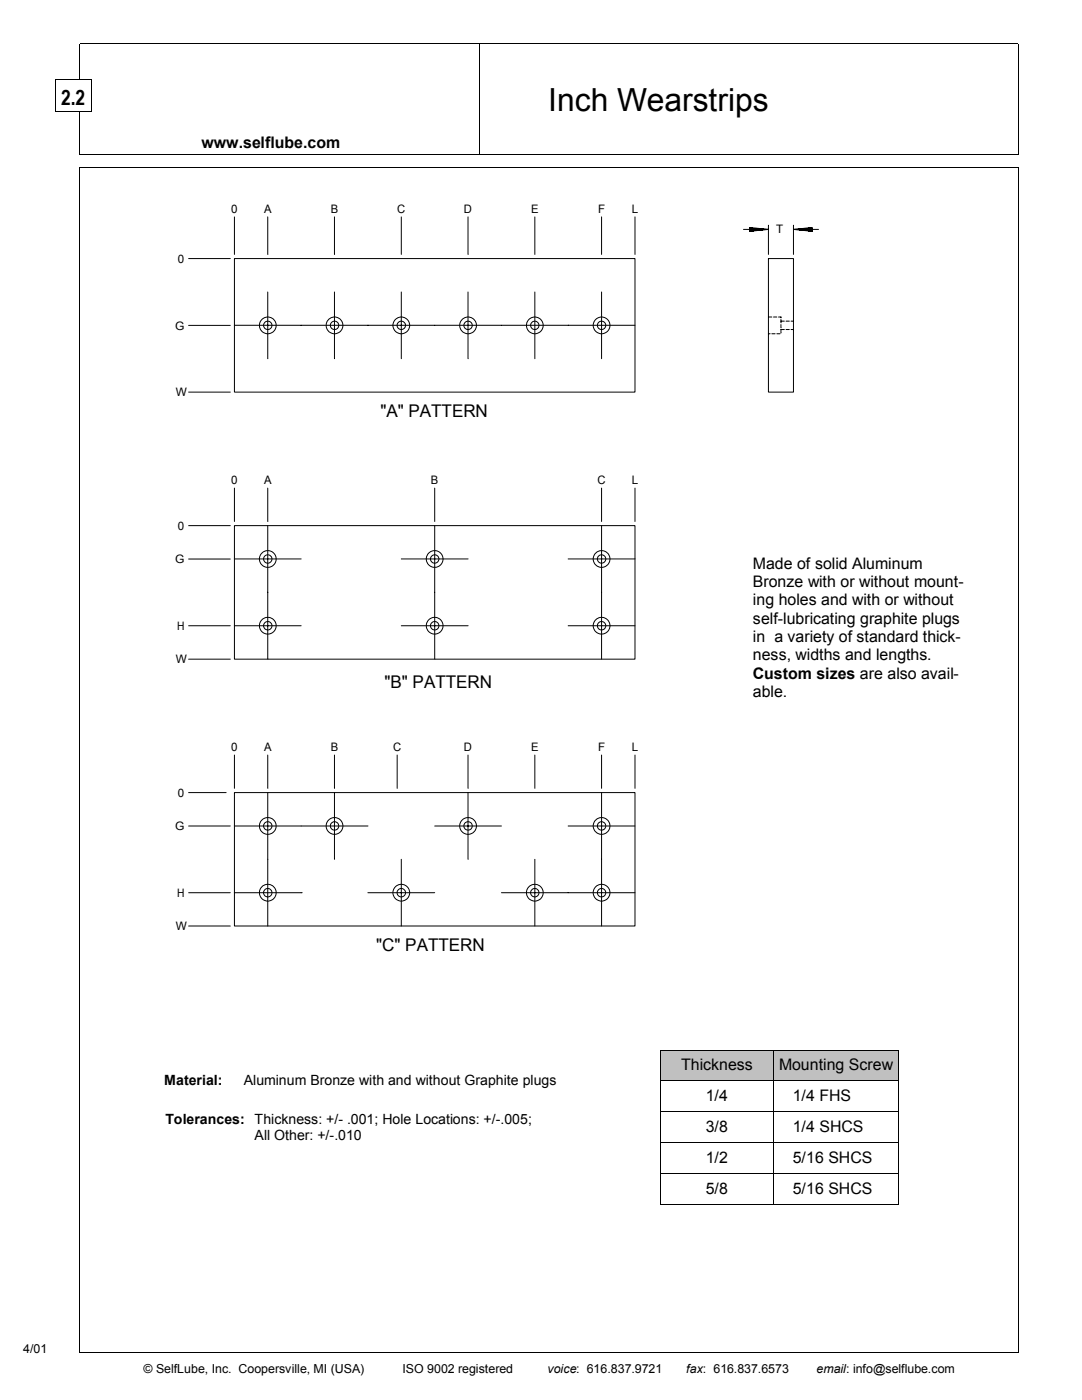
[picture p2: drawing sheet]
<svg xmlns="http://www.w3.org/2000/svg" width="216mm" height="279mm" viewBox="0 0 216 279" stroke-linecap="round" stroke-linejoin="round" font-family="sans-serif">
<path d="M15.9 8.7h187.3M15.9 8.8v22M95.6 8.8v22M203.2 8.8v22M15.9 30.9h187.3" fill="none" stroke="#000" stroke-width=".2"/>
<g fill="#fff">
<path d="M27.9 25.4h52.3v4.1h-52.3z"/>
<path d="M15.9 269.9h187.3v6.3h-187.3z"/>
<path d="M3.6 266.7h7.1v4h-7.1z"/>
</g>
<path d="M15.9 33.4h187.3M15.9 33.3v236.6M203.2 33.3v236.6M15.9 269.9h187.3" fill="none" stroke="#000" stroke-width=".2"/>
<path d="M31.7 212.7h85v7.2h-85z" fill="#fff"/>
<g fill="none" stroke="#000" stroke-width=".2">
<path d="M37.6 51.6h8.4M46.8 51.6h79.9v26.7h-79.9zM46.8 43.3v7.5M53.4 58.3v13.3M53.4 43.3v7.5M66.7 58.3l.1 13.3M66.7 43.3l.1 7.5M80.1 43.3v7.5M80.1 58.3v13.3M93.4 58.3v13.3M93.4 43.3v7.5M106.7 43.3v7.5"/>
<path d="M106.7 58.3v13.3M120 43.3v7.5M120 58.3v13.3M126.7 43.3v7.5M148.4 45.8h5M149.6 45.4l3.7 .4-3.7 .4zM149.6 45.6l2.4 .1M149.6 45.7h2.8M149.6 45.7l3.4 .1M152 45.9l-2.4 .1M152.4 45.9h-2.8M153 45.8l-3.4 .1"/>
<path d="M153.3 51.6h5v26.7h-5zM153.4 45l-.1 5.8M158.3 45.8l3.8-.4v.8zM158.3 45v5.8M158.6 45.8h3.5M159.3 45.9h2.8M159.3 45.7h2.8M159.7 45.9h2.4M159.7 45.7h2.4M162.1 45.8h-3.8h5M37.6 64.9h8.4M37.6 78.3h8.4"/>
<path d="M46.8 64.9h79.9M153.3 63.3h.7M153.4 66.6h.3M154 66.6h.7M154.3 63.3h.7M155 66.6h.7M155.3 63.3h.5l.1 .1M155.8 63.8l.1 .6M155.8 64.8l.1 .6M155.8 64.1h.7M156.5 65.8h-.7l.1 .6M156.8 64.1h.7"/>
<path d="M156.8 65.8h.7M157.8 64.1h.5M157.8 65.8h.5M46.8 97.4v6.7M53.4 97.4v6.7M86.7 97.4v6.7M120 97.4v6.7M126.7 97.4v6.7M37.6 104.9h8.4M37.6 111.6h8.4M46.8 111.5h13.3M46.8 104.9h79.9v26.7h-79.9z"/>
<path d="M53.4 104.9v26.6M80.1 111.5h13.3M86.7 104.9v26.6M113.4 111.5h13.3M120 104.9v26.6M37.6 124.9h8.4M37.6 131.6h8.4M46.8 124.9h13.3M80.1 124.9h13.3M113.4 124.9h13.3M37.6 158.2h7.5M46.8 158.2h79.9v26.6h-79.9z"/>
<path d="M46.8 150.7v6.6M53.4 158.2v26.6M53.4 150.7v6.6M66.7 158.2l.1 13.3M66.7 150.7l.1 6.6M79.2 150.7v6.6M93.4 158.2v13.3M93.4 150.7v6.6M106.7 150.7v6.6M120 150.7v6.6M120 158.2v26.6M126.7 150.7v6.6"/>
<path d="M37.6 164.8h8.4M37.6 178.2h8.4M46.8 164.8h26.6M46.8 178.2h13.3M60.1 178.2h.1M73.4 178.2h13.3M80.1 171.5v13.3M86.7 164.8h13.4M100.1 178.2h26.6M106.7 171.5v13.3M113.4 164.8h13.3M37.6 184.8h8.4"/>
<circle cx="53.4" cy="64.9" r=".84"/>
<circle cx="53.4" cy="64.9" r="1.67"/>
<circle cx="66.7" cy="64.9" r="1.67"/>
<circle cx="66.8" cy="64.9" r=".84"/>
<circle cx="80.1" cy="64.9" r="1.67"/>
<circle cx="80.1" cy="64.9" r=".83"/>
<circle cx="93.4" cy="64.9" r=".84"/>
<circle cx="93.4" cy="64.9" r="1.66"/>
<circle cx="106.7" cy="64.9" r="1.67"/>
<circle cx="106.7" cy="64.9" r=".84"/>
<circle cx="120" cy="64.9" r="1.67"/>
<circle cx="120" cy="64.9" r=".84"/>
<circle cx="53.4" cy="111.6" r=".84"/>
<circle cx="53.4" cy="111.6" r="1.67"/>
<circle cx="86.7" cy="111.6" r="1.67"/>
<circle cx="86.7" cy="111.6" r=".84"/>
<circle cx="120" cy="111.6" r=".83"/>
<circle cx="120" cy="111.6" r="1.68"/>
<circle cx="53.4" cy="124.9" r=".84"/>
<circle cx="53.4" cy="124.9" r="1.67"/>
<circle cx="86.7" cy="124.9" r="1.67"/>
<circle cx="86.7" cy="124.9" r=".84"/>
<circle cx="120" cy="124.9" r="1.67"/>
<circle cx="120" cy="124.9" r=".84"/>
<circle cx="53.4" cy="178.2" r=".84"/>
<circle cx="53.4" cy="164.8" r=".84"/>
<circle cx="53.4" cy="178.2" r="1.67"/>
<circle cx="53.4" cy="164.8" r="1.67"/>
<circle cx="66.8" cy="164.8" r="1.67"/>
<circle cx="66.8" cy="164.8" r=".83"/>
<circle cx="80.1" cy="178.2" r="1.67"/>
<circle cx="80.1" cy="178.2" r=".84"/>
<circle cx="93.4" cy="164.8" r=".83"/>
<circle cx="93.4" cy="164.8" r="1.67"/>
<circle cx="106.7" cy="178.2" r="1.67"/>
<circle cx="106.7" cy="178.2" r=".84"/>
<circle cx="120" cy="178.2" r="1.67"/>
<circle cx="120" cy="164.8" r="1.68"/>
<circle cx="120" cy="164.8" r=".84"/>
<circle cx="120" cy="178.2" r=".84"/>
</g>
<g fill="#000">
<path d="M149.6 45.4l.3 .1zM149.6 45.5h.5zM149.6 45.5h.7zM149.6 45.5h.9zM149.6 45.5h1.1zM149.6 45.5l1.3 .1zM149.6 45.6h1.5zM149.6 45.6h1.7zM149.6 45.6h2zM149.6 46h2zM149.6 46h1.8zM149.6 46h1.6z"/>
<path d="M149.6 46h1.3zM149.6 46l1.1 .1zM149.6 46.1h.9zM149.6 46.1h.7zM149.6 46.1h.5zM149.6 46.1l.3 .1zM149.6 46.2h.1zM160.1 46h2zM160.1 45.6h2zM160.3 46h1.8zM160.3 45.6h1.8zM160.5 46h1.6z"/>
<path d="M160.5 45.6h1.6zM160.7 46h1.4zM160.7 45.5l1.4 .1zM160.9 46l1.2 .1zM160.9 45.5h1.2zM161.1 46.1h1zM161.1 45.5h1zM161.3 46.1h.8zM161.4 45.5h.7zM161.5 46.1h.6zM161.6 45.5h.5zM161.8 46.1l.3 .1z"/>
<path d="M161.8 45.4l.3 .1zM162 46.2h.1z"/>
</g>
<path d="M32 220.6h76.7v9.6h-76.7z" fill="#fff"/>
<g fill="#c0c0c0">
<path d="M131.7 209.5h22.7v6.2h-22.7z"/>
<path d="M154.4 209.5h25v6.2h-25z"/>
</g>
<g fill="#fff">
<path d="M131.7 215.7h22.7v6.2h-22.7z"/>
<path d="M154.4 215.7h25v6.2h-25z"/>
<path d="M131.7 221.9h22.7v6.2h-22.7z"/>
<path d="M154.4 221.9h25v6.2h-25z"/>
<path d="M131.7 228.1h22.7v6.2h-22.7z"/>
<path d="M154.4 228.1h25v6.2h-25z"/>
<path d="M131.7 234.3h22.7v6.2h-22.7z"/>
<path d="M154.4 234.3h25v6.2h-25z"/>
</g>
<g fill="none" stroke="#000" stroke-width=".2">
<path d="M131.7 209.6h47.7M131.8 209.6v30.8M131.8 215.7h47.5M154.4 209.6v6.1M154.4 215.8v6M179.3 209.6v30.8M131.8 221.9h47.5M131.8 228.1h47.5M131.8 234.3h47.5M154.4 221.9v6.1M154.4 228.1v6.2M154.4 234.3v6.1"/>
<path d="M131.7 240.4h47.7"/>
</g>
<g fill="#fff">
<path d="M149.2 109.5h45.1v33.4h-45.1z"/>
<path d="M11.1 15.9h7.1v6.3h-7.1z"/>
</g>
<path d="M11.1 15.9h7.2M11.1 15.9v6.4M18.2 15.9v6.4M11.1 22.2h7.2" fill="none" stroke="#000" stroke-width=".2"/>
<text font-size="6.3" x="109.4" y="22.1">Inch Wearstrips</text>
<text font-size="4.2" x="12.2" y="21">2.2</text>
<g font-size="3.5">
<text x="75.9" y="83.2">&quot;A&quot; PATTERN</text>
<text x="76.7" y="137.4">&quot;B&quot; PATTERN</text>
<text x="75.1" y="189.8">&quot;C&quot; PATTERN</text>
</g>
<g font-size="3.2">
<text x="40.2" y="29.5">www.selflube.com</text>
<text x="150.2" y="113.5">Made of solid Aluminum</text>
<text x="150.2" y="117.2">Bronze with or without mount-</text>
<text x="150.2" y="120.8">ing holes and with or without</text>
<text x="150.2" y="124.4">self-lubricating graphite plugs</text>
<text x="150.2" y="128.1">in a variety of standard thick-</text>
<text x="150.2" y="131.7">ness, widths and lengths.</text>
<text x="150.2" y="135.5">Custom sizes are also avail-</text>
<text x="150.2" y="139">able.</text>
<text x="135.9" y="213.6">Thickness</text>
<text x="155.4" y="213.6">Mounting Screw</text>
<text x="140.8" y="219.8">1/4</text>
<text x="158.2" y="219.8">1/4 FHS</text>
<text x="140.8" y="226">3/8</text>
<text x="158.2" y="226">1/4 SHCS</text>
<text x="140.8" y="232.1">1/2</text>
<text x="158.2" y="232.1">5/16 SHCS</text>
<text x="140.8" y="238.3">5/8</text>
<text x="158.2" y="238.3">5/16 SHCS</text>
</g>
<g font-size="2.8">
<text x="32.8" y="216.5">Material:</text>
<text x="48.6" y="216.5">Aluminum Bronze with and without Graphite plugs</text>
<text x="33" y="224.4">Tolerances: Thickness: +/- .001; Hole Locations: +/-.005;</text>
<text x="50.8" y="227.5">All Other: +/-.010</text>
</g>
<g font-size="2.5">
<text x="4.6" y="270">4/01</text>
<text x="28.6" y="273.9">© SelfLube, Inc. Coopersville, MI (USA)</text>
<text x="80.3" y="273.9">ISO 9002 registered</text>
<text x="109.2" y="273.9">voice: 616.837.9721</text>
<text x="136.9" y="273.9">fax: 616.837.6573</text>
<text x="162.9" y="273.9">email: info@selflube.com</text>
</g>
<g font-size="2.3">
<text x="46.1" y="42.5">0</text>
<text x="52.7" y="42.5">A</text>
<text x="66" y="42.5">B</text>
<text x="79.3" y="42.5">C</text>
<text x="92.6" y="42.5">D</text>
<text x="106" y="42.5">E</text>
<text x="119.4" y="42.5">F</text>
<text x="126.1" y="42.5">L</text>
<text x="154.9" y="46.6">T</text>
<text x="35.5" y="52.5">0</text>
<text x="34.9" y="65.8">G</text>
<text x="35.1" y="79.1">W</text>
<text x="46.1" y="96.6">0</text>
<text x="52.7" y="96.6">A</text>
<text x="86" y="96.6">B</text>
<text x="119.2" y="96.6">C</text>
<text x="126.1" y="96.6">L</text>
<text x="35.5" y="105.7">0</text>
<text x="34.9" y="112.4">G</text>
<text x="35.3" y="125.7">H</text>
<text x="35.1" y="132.4">W</text>
<text x="46.1" y="149.9">0</text>
<text x="52.7" y="149.9">A</text>
<text x="66" y="149.9">B</text>
<text x="78.4" y="149.9">C</text>
<text x="92.6" y="149.9">D</text>
<text x="106" y="149.9">E</text>
<text x="119.4" y="149.9">F</text>
<text x="126.1" y="149.9">L</text>
<text x="35.5" y="159">0</text>
<text x="34.9" y="165.7">G</text>
<text x="35.3" y="179">H</text>
<text x="35.1" y="185.7">W</text>
</g>
</svg>
